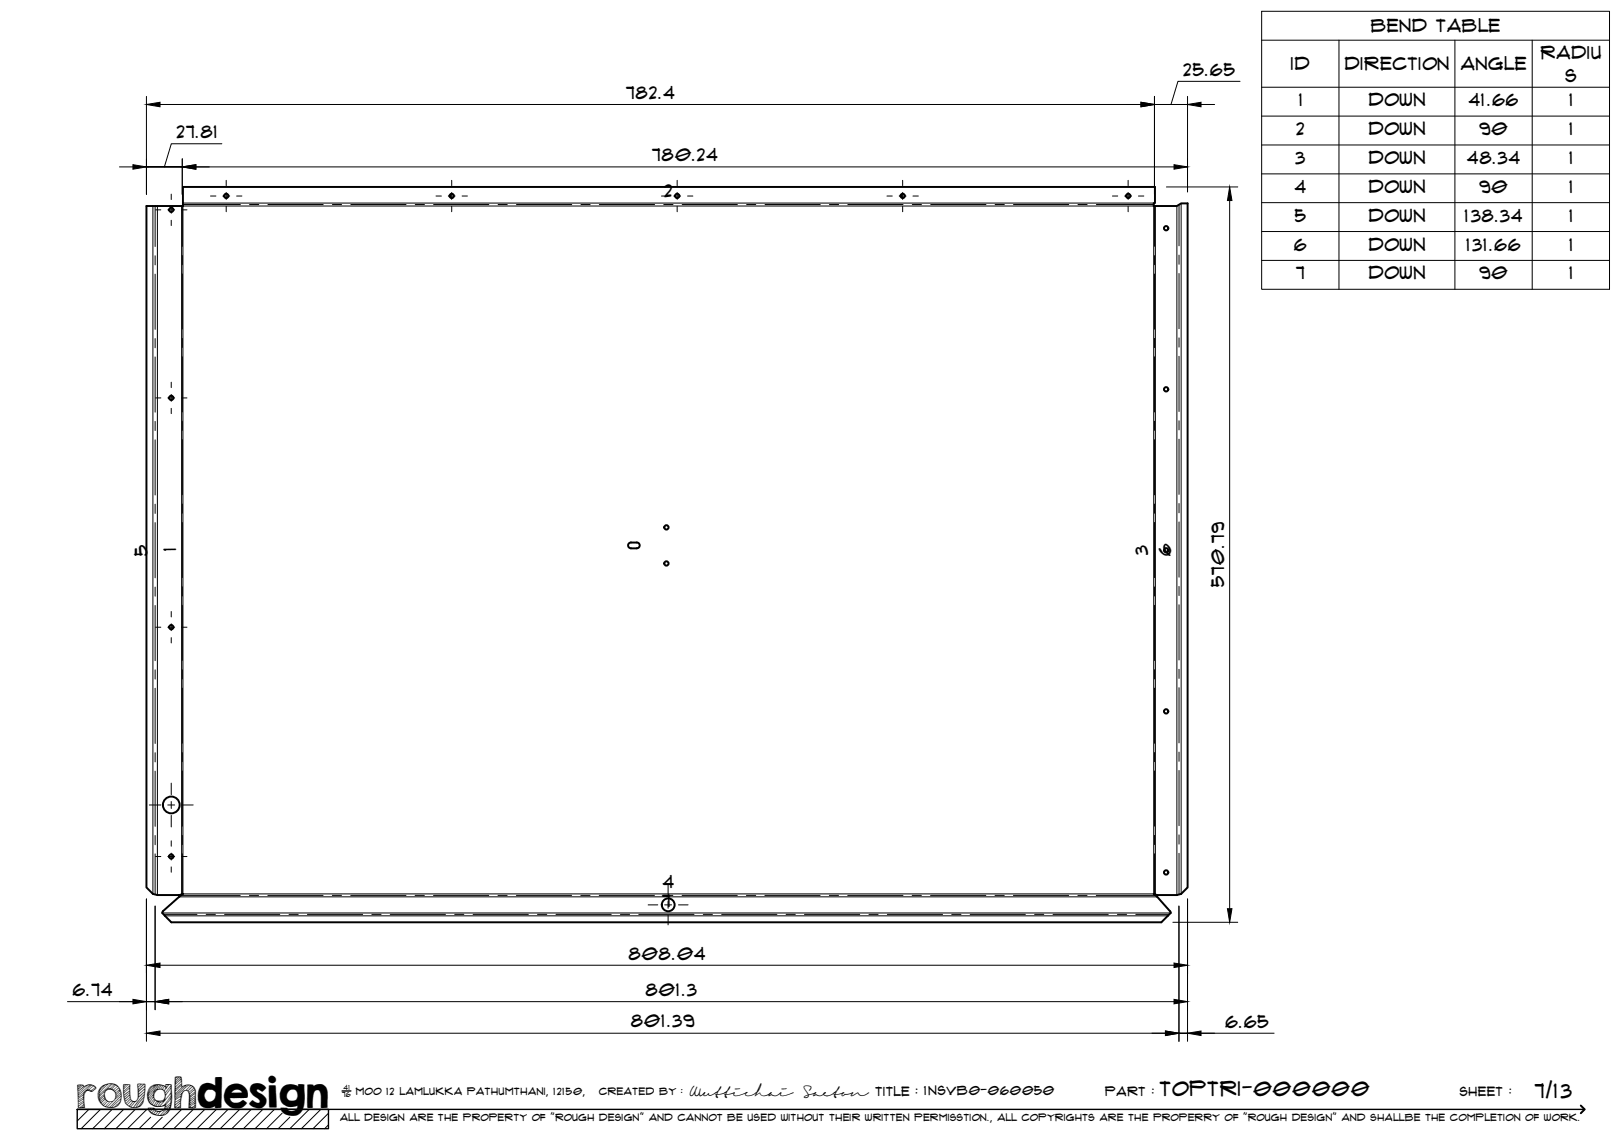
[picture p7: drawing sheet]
<svg xmlns="http://www.w3.org/2000/svg" width="420mm" height="297mm" viewBox="0 0 420 297" stroke-linecap="round" stroke-linejoin="round" font-family="sans-serif">
<!-- layer: Visible -->
<g fill="none" stroke="#000" stroke-width=".51">
<path d="M163.2 141.9h1.5M163.2 141.9a.75 .75 0 0 1-.7-.8 .75 .75 0 0 1 .7-.7h1.5a.74 .74 0 0 1 .8 .7 .74 .74 0 0 1-.7 .8M47 231.4l-.8 .2h-5.5l-1.1-.3-1.7-1.7v-176.3h9.4v-4.9h251.5v4.1h-.3v.8h6l1.1-.7h1.7v177l-1.7 1.7-1.1 .3h-5l-.6-.2M47 231.4l.3-.1-5.3 4.7v.2l2.3 2.4h256.2l2.4-2.5-3.5-4-.9-.8 .4 .1"/>
<circle cx="44.3" cy="54.3" r=".56"/>
<circle cx="58.5" cy="50.7" r=".56"/>
<circle cx="116.9" cy="50.7" r=".56"/>
<circle cx="175.2" cy="50.7" r=".56"/>
<circle cx="233.5" cy="50.7" r=".56"/>
<circle cx="291.9" cy="50.7" r=".56"/>
<circle cx="301.7" cy="59.1" r=".56"/>
<circle cx="44.3" cy="103" r=".56"/>
<circle cx="301.7" cy="100.7" r=".56"/>
<circle cx="172.4" cy="136.5" r=".56"/>
<circle cx="172.4" cy="145.8" r=".56"/>
<circle cx="301.7" cy="142.4" r=".56"/>
<circle cx="44.3" cy="162.3" r=".56"/>
<circle cx="301.7" cy="184.1" r=".56"/>
<circle cx="44.3" cy="208.3" r="2.17"/>
<circle cx="44.3" cy="221.6" r=".56"/>
<circle cx="172.9" cy="234.1" r="1.66"/>
<circle cx="301.7" cy="225.7" r=".56"/>
</g>
<!-- layer: Bend Center -->
<g fill="none" stroke="#000" stroke-width=".26">
<path d="M40.1 53.3v10.5M47.2 53.3v10.4M47.3 52.9h14.9M64.6 52.9h2.4M69.3 52.9h14.3M86 52.9h2.4M90.8 52.9h14.3M107.4 52.9h2.4M112.2 52.9h14.3M128.9 52.9h2.3M133.6 52.9h14.3M150.3 52.9h2.4"/>
<path d="M155.1 52.9h14.3M171.7 52.9h2.4M176.5 52.9h14.3M193.2 52.9h2.3M197.9 52.9h14.3M214.6 52.9h2.4M219.4 52.9h14.2M236 52.9h2.4M240.8 52.9h14.3M257.5 52.9h2.3M262.2 52.9h14.3M278.9 52.9h2.4"/>
<path d="M283.7 52.9h14.8M298.7 53.3v10.4M305 53v10.6M40.1 66.2v2.3M40.1 70.9v14.3M47.2 66.1v2.4M47.2 70.9v14.3M298.7 66.1v2.4M298.7 70.9v14.3M305 66v2.4M305 70.8v14.3M40.1 87.6v2.4"/>
<path d="M40.1 92.4v14.2M47.2 87.6v2.3M47.2 92.3v14.3M298.7 87.6v2.3M298.7 92.3v14.3M305 87.4v2.4M305 92.2v14.3M40.1 109v2.4M40.1 113.8v14.3M47.2 109v2.4M47.2 113.7v14.3M298.7 109v2.4"/>
<path d="M298.7 113.8v14.2M305 108.9v2.3M305 113.6v14.3M40.1 130.5v2.3M40.1 135.2v14.3M47.2 130.4v2.4M47.2 135.2v14.3M298.7 130.4v2.4M298.7 135.2v14.3M305 130.3v2.4M305 135.1v14.2M40.1 151.9v2.4"/>
<path d="M40.1 156.7v14.2M47.2 151.8v2.4M47.2 156.6v14.3M298.7 151.9v2.3M298.7 156.6v14.3M305 151.7v2.4M305 156.5v14.3M40.1 173.3v2.4M40.1 178.1v14.3M47.2 173.3v2.4M47.2 178v14.3M298.7 173.3v2.4"/>
<path d="M298.7 178v14.3M305 173.2v2.3M305 177.9v14.3M40.1 194.8v2.3M40.1 199.5v14.3M47.2 194.7v2.4M47.2 199.5v14.3M298.7 194.7v2.4M298.7 199.5v14.3M305 194.6v2.4M305 199.4v14.2M40.1 216.2v2.4"/>
<path d="M47.2 216.1v2.4M298.7 216.1v2.4M305 216v2.4M40.1 220.9v10.5M42.3 236.6h8.7M46.8 231.7h15.3M47.2 220.9v10.4M53.3 236.6h2.4M58.1 236.6h14.3M64.5 231.7h2.4M69.3 231.7h14.3M74.8 236.6h2.4"/>
<path d="M79.5 236.6h14.3M86 231.7h2.3M90.7 231.7h14.3M96.2 236.6h2.4M101 236.6h14.3M107.4 231.7h2.4M112.2 231.7h14.2M117.6 236.6h2.4M122.4 236.6h14.3M128.8 231.7h2.4M133.6 231.7h14.3M139.1 236.6h2.4"/>
<path d="M143.8 236.6h14.3M150.3 231.7h2.4M155 231.7h14.3M160.5 236.6h2.4M165.3 236.6h14.3M171.7 231.7h2.4M176.5 231.7h14.3M181.9 236.6h2.4M186.7 236.6h14.3M193.1 231.7h2.4M197.9 231.7h14.3M203.4 236.6h2.4"/>
<path d="M208.1 236.6h14.3M214.6 231.7h2.3M219.3 231.7h14.3M224.8 236.6h2.4M229.6 236.6h14.3M236 231.7h2.4M240.7 231.7h14.4M246.2 236.6h2.4M251 236.6h14.3M257.4 231.7h2.4M262.2 231.7h14.3M267.7 236.6h2.3"/>
<path d="M272.4 236.6h14.3M278.9 231.7h2.3M283.6 231.7h15.4M289.1 236.6h2.4M293.9 236.6h8.6M298.7 220.9v10.5M305 220.8v10.6"/>
</g>
<!-- layer: Visible Narrow -->
<path d="M39.6 53.3v178M40.7 53.3v178.3M47 53.3v178.1M47.3 53.3h251.2v178h-251.2zM47.3 52.5h251.2M298.9 53.3v178.1M304.5 53.3v178.3M305.6 52.6v178.7M42 236.2h260.9M42.7 237h259.4M46.3 232.1h253.1" fill="none" stroke="#000" stroke-width=".26"/>
<!-- layer: TitleBlock -->
<path d="M20 287h65v5h-65zM20 287h390M88.5 282.3h2.3" fill="none" stroke="#000" stroke-width=".36"/>
<path d="M409 286.1l1 .9-1 1" fill="none" stroke="#000" stroke-width=".51"/>
<g fill="none" stroke="#000" stroke-width=".26">
<path d="M23 287l-3 3.1M26 287l-5 5M29 287l-5 5M32 287l-5 5M35 287l-5 5M38 287l-5 5M39 289.1l-3 2.9M42 289.1l-3 2.9M47 287l-5 5M50 287l-5 5M53 287l-5 5M56 287l-5 5"/>
<path d="M59 287l-5 5M62 287l-5 5M65 287l-5 5M68 287l-5 5M71 287l-5 5M73 288l-4 4M75 289.1l-3 2.9M80 287l-5 5M83 287l-5 5M85 288l-4 4M85 291l-1 1"/>
</g>
<!-- layer: Smart Centers -->
<g fill="none" stroke="#000" stroke-width=".26">
<path d="M40.2 54.3h1.4M43.4 54.3h1.8M44.3 50.2v1.4M44.3 53.4v1.8M44.3 57v1.4M47 54.3h1.4M54.5 50.7h1.4M57.6 50.7h1.8M58.5 46.7v1.3M58.5 49.8v1.8M58.5 53.4v1.4M61.2 50.7h1.4"/>
<path d="M112.8 50.7h1.4M116 50.7h1.8M116.9 46.7v1.3M116.9 49.8v1.8M116.9 53.4v1.4M119.5 50.7h1.4M171.1 50.7h1.4M174.3 50.7h1.8M175.2 46.7v1.3M175.2 49.8v1.8M175.2 53.4v1.4M177.9 50.7h1.4"/>
<path d="M229.5 50.7h1.3M232.6 50.7h1.8M233.5 46.7v1.3M233.5 49.8v1.8M233.5 53.4v1.4M236.2 50.7h1.4M287.8 50.7h1.4M291 50.7h1.8M291.9 46.7v1.3M291.9 49.8v1.8M291.9 53.4v1.4M294.5 50.7h1.4"/>
<path d="M44.3 98.9v1.4M40.2 103h1.4M43.4 103h1.8M44.3 102.1v1.8M44.3 105.6v1.4M47 103h1.4M44.3 158.2v1.4M40.2 162.3h1.4M43.4 162.3h1.8M44.3 161.4v1.8M44.3 165v1.4M47 162.3h1.4"/>
<path d="M38.6 208.3h3M43.4 208.3h1.8M44.3 202.6v3M44.3 207.4v1.8M44.3 211v3M44.3 217.6v1.4M47 208.3h3M40.2 221.6h1.4M43.4 221.6h1.8M44.3 220.7v1.8M44.3 224.3v1.4M47 221.6h1.4"/>
<path d="M167.7 234.1h2.5M172 234.1h1.8M172.8 229v2.4M172.8 233.2v1.8M172.8 236.8v2.5M175.5 234.1h2.5"/>
</g>
<!-- layer: FD_Dimensions -->
<g fill="none" stroke="#000" stroke-width=".26">
<path d="M37.9 24.9v25.4M41.4 27h253.8M57.4 37.2h-13.1l-1.8 6M298.7 27h8.5h-8.5M298.7 24.9v25.4M307.2 24.9v24.7M310.7 27h3.5M320.8 21h-16l-1.8 6M30.9 43.2h3.5M47.2 43.2h-9.3h9.3M47.2 41.1v9.2M50.7 43.2h253"/>
<path d="M301.8 48.4h18.4M318.1 51.9v183.2M37.9 232.6v36.8M40.1 234.4v26.9M303.4 238.6h16.8M305 234.4v35M307.2 232.6v36.8M17.5 259.2h20.4M40.1 259.2h-2.2h2.2M41.4 249.8h262.3M43.6 259.2h260.1M41.4 267.3h260.1"/>
<path d="M305 267.3h2.2h-2.2M307.2 267.3h22.4"/>
</g>
<g fill="#000" stroke="#000" stroke-width=".26">
<path d="M37.9 27l3.5-.5v1.1zM295.2 26.5l3.5 .5-3.5 .6zM307.2 27l3.5-.5v1.1zM34.4 42.6l3.5 .6-3.5 .6zM47.2 43.2l3.5-.6v1.2zM303.7 42.6l3.5 .6-3.5 .6zM318.1 48.4l.6 3.5h-1.1zM317.6 235.1h1.1l-.6 3.5zM34.4 258.6l3.5 .6-3.5 .5zM37.9 249.8l3.5-.6v1.1zM40.1 259.2l3.5-.6v1.1zM303.7 249.2l3.5 .6-3.5 .5z"/>
<path d="M303.7 258.6l3.5 .6-3.5 .5zM37.9 267.3l3.5-.5v1.1zM301.5 266.8l3.5 .5-3.5 .6zM307.2 267.3l3.5-.5v1.1z"/>
</g>
<!-- layer: Bend Tables -->
<path d="M326.4 2.9h90v72h-90zM326.4 10.4h90M346.4 10.4v64.5M376.4 10.4v64.5M396.4 10.4v64.5M326.4 22.6h90M326.4 30h90M326.4 37.5h90M326.4 45h90M326.4 52.4h90M326.4 59.9h90M326.4 67.4h90" fill="none" stroke="#000" stroke-width=".26"/>
<text font-size="9.7" x="19.9" y="286.8">roughdesign</text>
<g font-size="5.3">
<text x="300.1" y="283.6">TOPTRI-000000</text>
<text x="397.1" y="284">7/13</text>
</g>
<g font-size="4.6">
<text x="354.7" y="8.4">Bend Table</text>
<text x="398.6" y="15.3">Radiu</text>
<text x="306.2" y="19.6">25.65</text>
<text x="334" y="18.2">ID</text>
<text x="347.9" y="18.2">Direction</text>
<text x="378" y="18.2">Angle</text>
<text x="405" y="21.1">s</text>
<text x="162" y="25.6">782.4</text>
<text x="336.1" y="27.5">1</text>
<text x="354.1" y="27.5">Down</text>
<text x="380" y="27.5">41.66</text>
<text x="406.1" y="27.5">1</text>
<text x="45.7" y="35.7">27.81</text>
<text x="335.4" y="35">2</text>
<text x="354.1" y="35">Down</text>
<text x="382.7" y="35">90</text>
<text x="406.1" y="35">1</text>
<text x="168.7" y="41.7">780.24</text>
<text x="335.2" y="42.4">3</text>
<text x="354.1" y="42.4">Down</text>
<text x="379.6" y="42.4">48.34</text>
<text x="406.1" y="42.4">1</text>
<text x="171.9" y="51.1">2</text>
<text x="335" y="49.9">4</text>
<text x="354.1" y="49.9">Down</text>
<text x="382.7" y="49.9">90</text>
<text x="406.1" y="49.9">1</text>
<text x="335" y="57.3">5</text>
<text x="354.1" y="57.3">Down</text>
<text x="379" y="57.3">138.34</text>
<text x="406.1" y="57.3">1</text>
<text x="334.8" y="64.8">6</text>
<text x="354.1" y="64.8">Down</text>
<text x="379.4" y="64.8">131.66</text>
<text x="406.1" y="64.8">1</text>
<text x="335.3" y="72.3">7</text>
<text x="354.1" y="72.3">Down</text>
<text x="382.7" y="72.3">90</text>
<text x="406.1" y="72.3">1</text>
<text x="38.1" y="143.8" transform="rotate(-90 38.1 143.8)">5</text>
<text x="45.6" y="142.6" transform="rotate(-90 45.6 142.6)">1</text>
<text x="297" y="143.6" transform="rotate(-90 297 143.6)">3</text>
<text x="303" y="143.8" transform="rotate(-90 303 143.8)">6</text>
<text x="316.7" y="151.9" transform="rotate(-90 316.7 151.9)">570.79</text>
<text x="171.4" y="229.9">4</text>
<text x="171.3" y="234.8">7</text>
<text x="162.7" y="248.3">808.04</text>
<text x="18.9" y="257.7">6.74</text>
<text x="167.1" y="257.7">801.3</text>
<text x="163.3" y="265.8">801.39</text>
<text x="317.1" y="265.9">6.65</text>
</g>
<g font-size="3.4">
<text x="178.3" y="283.5">Wuttichai</text>
<text x="208.1" y="283.5">Saeton title : 1NSVB0-060050</text>
</g>
<g font-size="3.3">
<text x="286" y="283.5">Part :</text>
<text x="377.7" y="283.5">sheet :</text>
</g>
<g font-size="2.7">
<text x="92.1" y="283.3">moo 12 Lamlukka pathumthani, 12150,</text>
<text x="155" y="283.3">created by :</text>
</g>
<text font-size="2.6" x="88" y="290.1">all design are the property of &quot;rough design&quot; and cannot be used without their written permisstion., all copyrights are the properry of &quot;rough design&quot; and shallbe the completion of work.</text>
<g font-size="1.9">
<text x="88.5" y="283.9">76</text>
<text x="88.9" y="282.1">41</text>
</g>
</svg>
